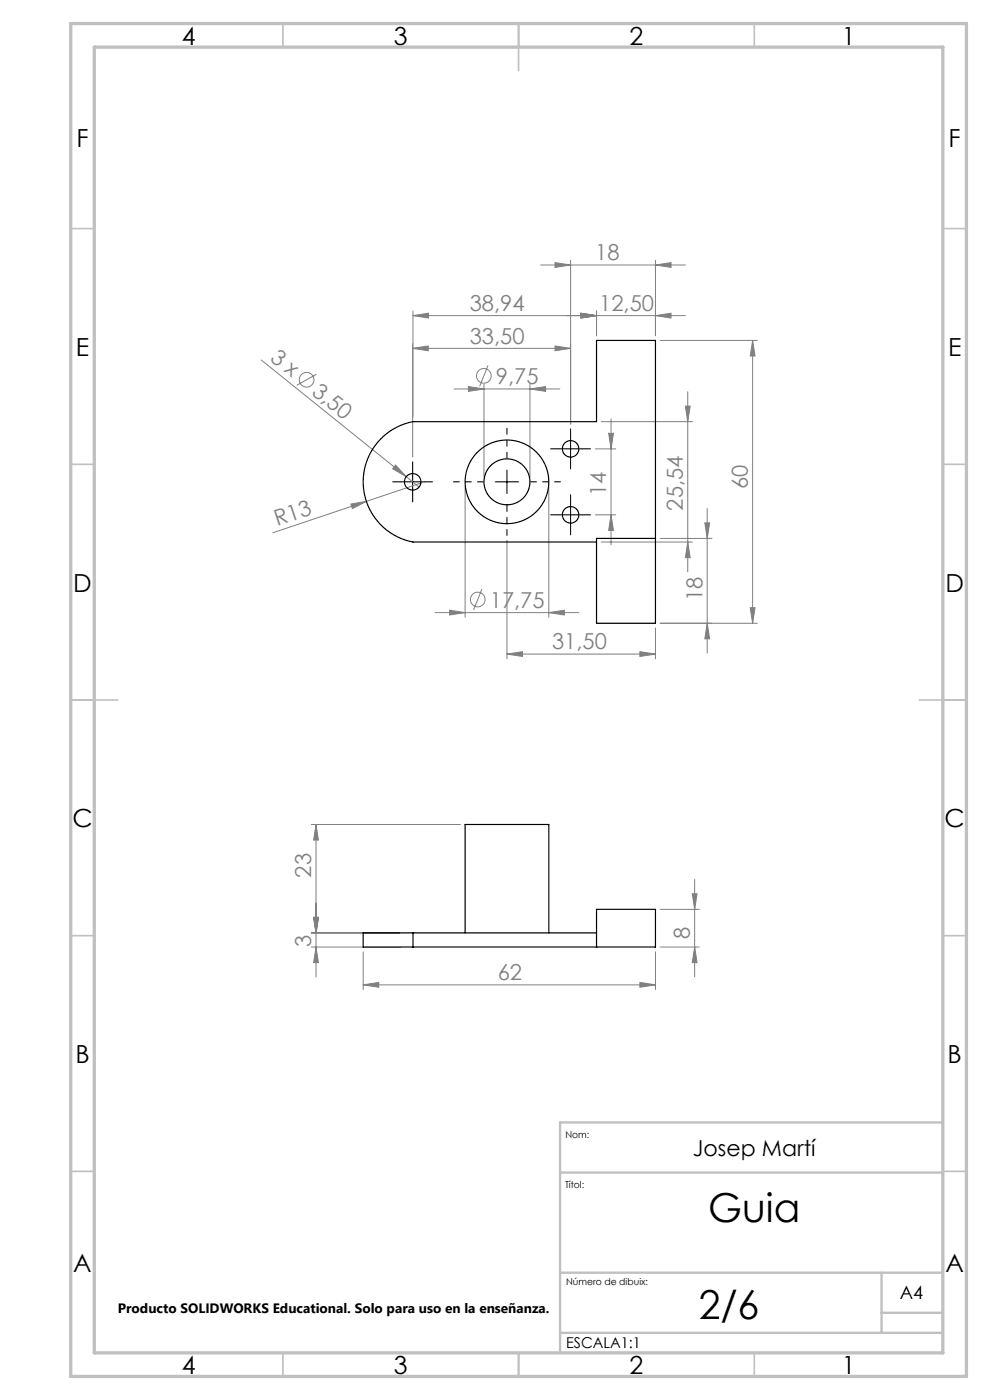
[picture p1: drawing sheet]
<svg xmlns="http://www.w3.org/2000/svg" width="210mm" height="297mm" viewBox="0 0 210 297" stroke-linecap="round" stroke-linejoin="round" font-family="sans-serif">
<g fill="none" stroke="#808080" stroke-width=".21">
<path d="M114.7 56.2h30.7M117.7 55.7l3.3 .5-3.3 .5zM121 55.2v34.8M139 56.2l3.3-.5v1zM139 55.2v16M55.4 76.4l30.8 24.7M67.1 79.4l-4.1 2.3M87.5 73.9l3.3-.5v1zM87.5 72.9v24.1M87.5 73.9h33.5M87.6 67l3.3-.6v1.1zM87.6 67h57.8"/>
<path d="M87.6 66v22.5M103.5 77.5l-1.8 4.5M117.7 73.4l3.3 .5-3.3 .5zM123.2 66.4l3.3 .6-3.3 .5zM126.5 66v5.2M139 67l3.3-.6v1.1zM140 72.2h20.6M159.6 72.2l.6 3.3h-1.1zM159.6 72.2v60M83.9 98.7l2.3 2.4-2.9-1.7zM96.3 82.5h22.5M99.4 82l3.3 .5-3.3 .5z"/>
<path d="M102.7 81.5v19.7M112.4 82.5l3.3-.5v1zM112.4 81.5v19.7M126.3 95.2h4.3M127.5 89.5h19.4M129.1 91.9h1l-.5 3.3zM129.6 88.9v26.7M145.4 86.1h1l-.5 3.4zM145.9 83.1v38.2M74.4 106.9l3.3-.5-3 1.5zM86.2 101.1l2.7 2.2M90 102.2l-32.1 10.8"/>
<path d="M98.7 103.2v27.8M107.5 114.6v25.2M116.4 103.2v27.8M126.3 109.2h4.3M127.5 115h19.4M129.6 109.2l.5 3.3h-1zM140 114.2h11M145.9 115l.5 3.3h-1zM149.5 110.9h1l-.5 3.3zM150 107.9v30.7M92.3 130h30.5M95.4 129.5l3.3 .5-3.3 .5z"/>
<path d="M102.2 125l-1.7 4.4M107.5 138.8l3.3-.5v1zM107.5 138.8h31.5M116.4 130l3.3-.5v1zM135.7 138.3l3.3 .5-3.3 .5zM139 133.2v6.6M140 132.2h20.6M150 132.2l.5 3.3h-1zM159.1 128.9h1.1l-.6 3.3zM66 174.9h31.7M67 174.9v32.4M67 174.9l.5 3.3h-1z"/>
<path d="M66 197.9h18.8M66.5 194.6h1l-.5 3.3zM140 192.9h8.4M146.8 189.6h1.1l-.5 3.3zM147.4 186.6v20.7M66 200.9h18.8M67 200.9l.5 3.3h-1zM77 208.9l3.3-.5v1zM77 201.9v8M77 208.9h62M135.7 208.4l3.3 .5-3.3 .5zM139 201.9v8"/>
<path d="M140 200.9h8.4M147.4 200.9l.5 3.3h-1.1z"/>
<circle cx="102.6" cy="79.7" r="1.56"/>
<circle cx="65" cy="80.6" r="1.56"/>
<circle cx="101.3" cy="127.2" r="1.56"/>
</g>
<path d="M87.5 99.7v-1.7M118.5 95.2h-1.7M121 92.7v-1.7M121 97.7v1.8M123.5 95.2h1.8M85 102.2h-1.7M87.5 104.7v1.8M90 102.2h1.8M118.5 109.2h-1.7M121 106.7v-1.7M121 111.7v1.8M123.5 109.2h1.8" fill="none" stroke="#000" stroke-width=".21" stroke-dasharray="15.2 1.3 1.3 1.3"/>
<path d="M107.5 97.2v-6.4M102.5 102.2h-6.3M107.5 107.2v6.4M112.5 102.2h6.4" fill="none" stroke="#000" stroke-width=".21" stroke-dasharray="15.2 1.3 1.3 1.3" stroke-dashoffset="14"/>
<path d="M87.5 99.7v5M107.5 99.7v5M118.5 95.2h5M121 92.7v5M85 102.2h5M105 102.2h5M118.5 109.2h5M121 106.7v5" fill="none" stroke="#000" stroke-width=".21"/>
<g fill="none" stroke="#c0c0c0" stroke-width=".35">
<path d="M60 5v5M110 5v10M160 5v5M15 48.5h5M200 48.5h5M15 98.5h5M200 98.5h5M15 148.5h10M195 148.5h10M15 198.5h5M200 198.5h5M15 248.5h5"/>
<path d="M200 248.5h5M60 287v5M110 287v5M160 287v5"/>
</g>
<path d="M200 238.1h-81.2v48.9M118.8 248.8h81.2M118.8 270h81.2M187 270v12.8M187 278.5h13M118.8 282.8h81.2" fill="none" stroke="#c0c0c0" stroke-width=".5"/>
<path d="M15 5h190v287h-190zM20 10h180v277h-180z" fill="none" stroke="#c0c0c0" stroke-width=".7"/>
<g fill="#808080">
<path d="M83.9 98.7l2.3 2.4-2.9-1.7z"/>
<path d="M74.4 106.9l3.3-.5-3 1.5z"/>
<path d="M139 67l3.3-.6v1.1zM123.2 66.4l3.3 .6-3.3 .5zM123.2 66.4l3.3 .6-3.3 .5zM87.6 67l3.3-.6v1.1z"/>
<path d="M77 208.9l3.3-.5v1zM135.7 208.4l3.3 .5-3.3 .5zM99.4 82l3.3 .5-3.3 .5zM112.4 82.5l3.3-.5v1zM95.4 129.5l3.3 .5-3.3 .5zM116.4 130l3.3-.5v1zM87.5 73.9l3.3-.5v1zM117.7 73.4l3.3 .5-3.3 .5z"/>
<path d="M159.1 128.9h1.1l-.6 3.3zM159.6 72.2l.6 3.3h-1.1z"/>
<path d="M67 174.9l.5 3.3h-1zM66.5 194.6h1l-.5 3.3zM66.5 194.6h1l-.5 3.3zM67 200.9l.5 3.3h-1zM146.8 189.6h1.1l-.5 3.3zM147.4 200.9l.5 3.3h-1.1zM145.4 86.1h1l-.5 3.4zM145.9 115l.5 3.3h-1zM149.5 110.9h1l-.5 3.3zM150 132.2l.5 3.3h-1zM129.1 91.9h1l-.5 3.3zM129.6 109.2l.5 3.3h-1z"/>
<path d="M107.5 138.8l3.3-.5v1zM135.7 138.3l3.3 .5-3.3 .5zM117.7 55.7l3.3 .5-3.3 .5zM139 56.2l3.3-.5v1z"/>
</g>
<g fill="none" stroke="#000" stroke-width=".25">
<path d="M139 114.2h-12.5v18h12.5v-60h-12.5v17.3h-38.9a13 13 0 0 0-10.6 12.7 13 13 0 0 0 10.6 12.8h38.9M87.6 197.9h-10.6v3h10.6M87.6 197.9v3M87.6 197.9h38.9M98.7 197.9v-23h17.7v23M87.6 200.9h51.4v-8h-12.5v8"/>
<circle cx="121" cy="95.2" r="1.75"/>
<circle cx="87.5" cy="102.2" r="1.75"/>
<circle cx="107.5" cy="102.2" r="8.9"/>
<circle cx="107.5" cy="102.2" r="4.9"/>
<circle cx="121" cy="109.2" r="1.75"/>
</g>
<g font-size="8.5">
<text x="150.2" y="259.3">Guia</text>
<text x="148.2" y="279.7">2/6</text>
</g>
<g font-size="5.3">
<text x="38.5" y="9.5">4</text>
<text x="83.5" y="9.5">3</text>
<text x="133.6" y="9.5">2</text>
<text x="178.6" y="9.5">1</text>
<text x="16.2" y="31.2">F</text>
<text x="201.2" y="31.2">F</text>
<text x="16.1" y="75.5">E</text>
<text x="201.1" y="75.5">E</text>
<text x="15.5" y="125.5">D</text>
<text x="200.5" y="125.5">D</text>
<text x="15.4" y="175.5">C</text>
<text x="200.4" y="175.5">C</text>
<text x="16" y="225.5">B</text>
<text x="201" y="225.5">B</text>
<text x="15.5" y="269.7">A</text>
<text x="200.5" y="269.7">A</text>
<text x="38.5" y="291.5">4</text>
<text x="83.5" y="291.5">3</text>
<text x="133.6" y="291.5">2</text>
<text x="178.6" y="291.5">1</text>
</g>
<g font-size="4.7" fill="#808080">
<text x="126.3" y="55.2">18</text>
<text x="99.6" y="65.9">38,94</text>
<text x="127.1" y="65.9">12,50</text>
<text x="57.1" y="76.4" transform="rotate(39 57.1 76.4)">3 x</text>
<text x="99.6" y="72.9">33,50</text>
<text x="66" y="83.5" transform="rotate(39 66 83.5)">3,50</text>
<text x="105.2" y="81.4">9,75</text>
<text x="128.6" y="105.3" transform="rotate(-90 128.6 105.3)">14</text>
<text x="158.6" y="103.8" transform="rotate(-90 158.6 103.8)">60</text>
<text x="58.8" y="111.7" transform="rotate(-19 58.8 111.7)">R13</text>
<text x="144.9" y="108.3" transform="rotate(-90 144.9 108.3)">25,54</text>
<text x="103.9" y="128.9">17,75</text>
<text x="149" y="127.5" transform="rotate(-90 149 127.5)">18</text>
<text x="117.1" y="137.7">31,50</text>
<text x="66" y="186.2" transform="rotate(-90 66 186.2)">23</text>
<text x="66" y="200.9" transform="rotate(-90 66 200.9)">3</text>
<text x="146.3" y="199.1" transform="rotate(-90 146.3 199.1)">8</text>
<text x="105.6" y="207.9">62</text>
</g>
<text font-size="4.7" x="147" y="245.3">Josep Martí</text>
<text font-size="3.9" x="190.9" y="275.5">A4</text>
<text font-size="3.2" x="120.1" y="286">ESCALA1:1</text>
<text font-size="2.9" x="25" y="278.6">Producto SOLIDWORKS Educational. Solo para uso en la enseñanza.</text>
<g font-size="2">
<text x="120" y="241.4">Nom:</text>
<text x="119.9" y="251.9">Títol:</text>
<text x="120.1" y="272.5">Número de dibuix:</text>
</g>
</svg>
